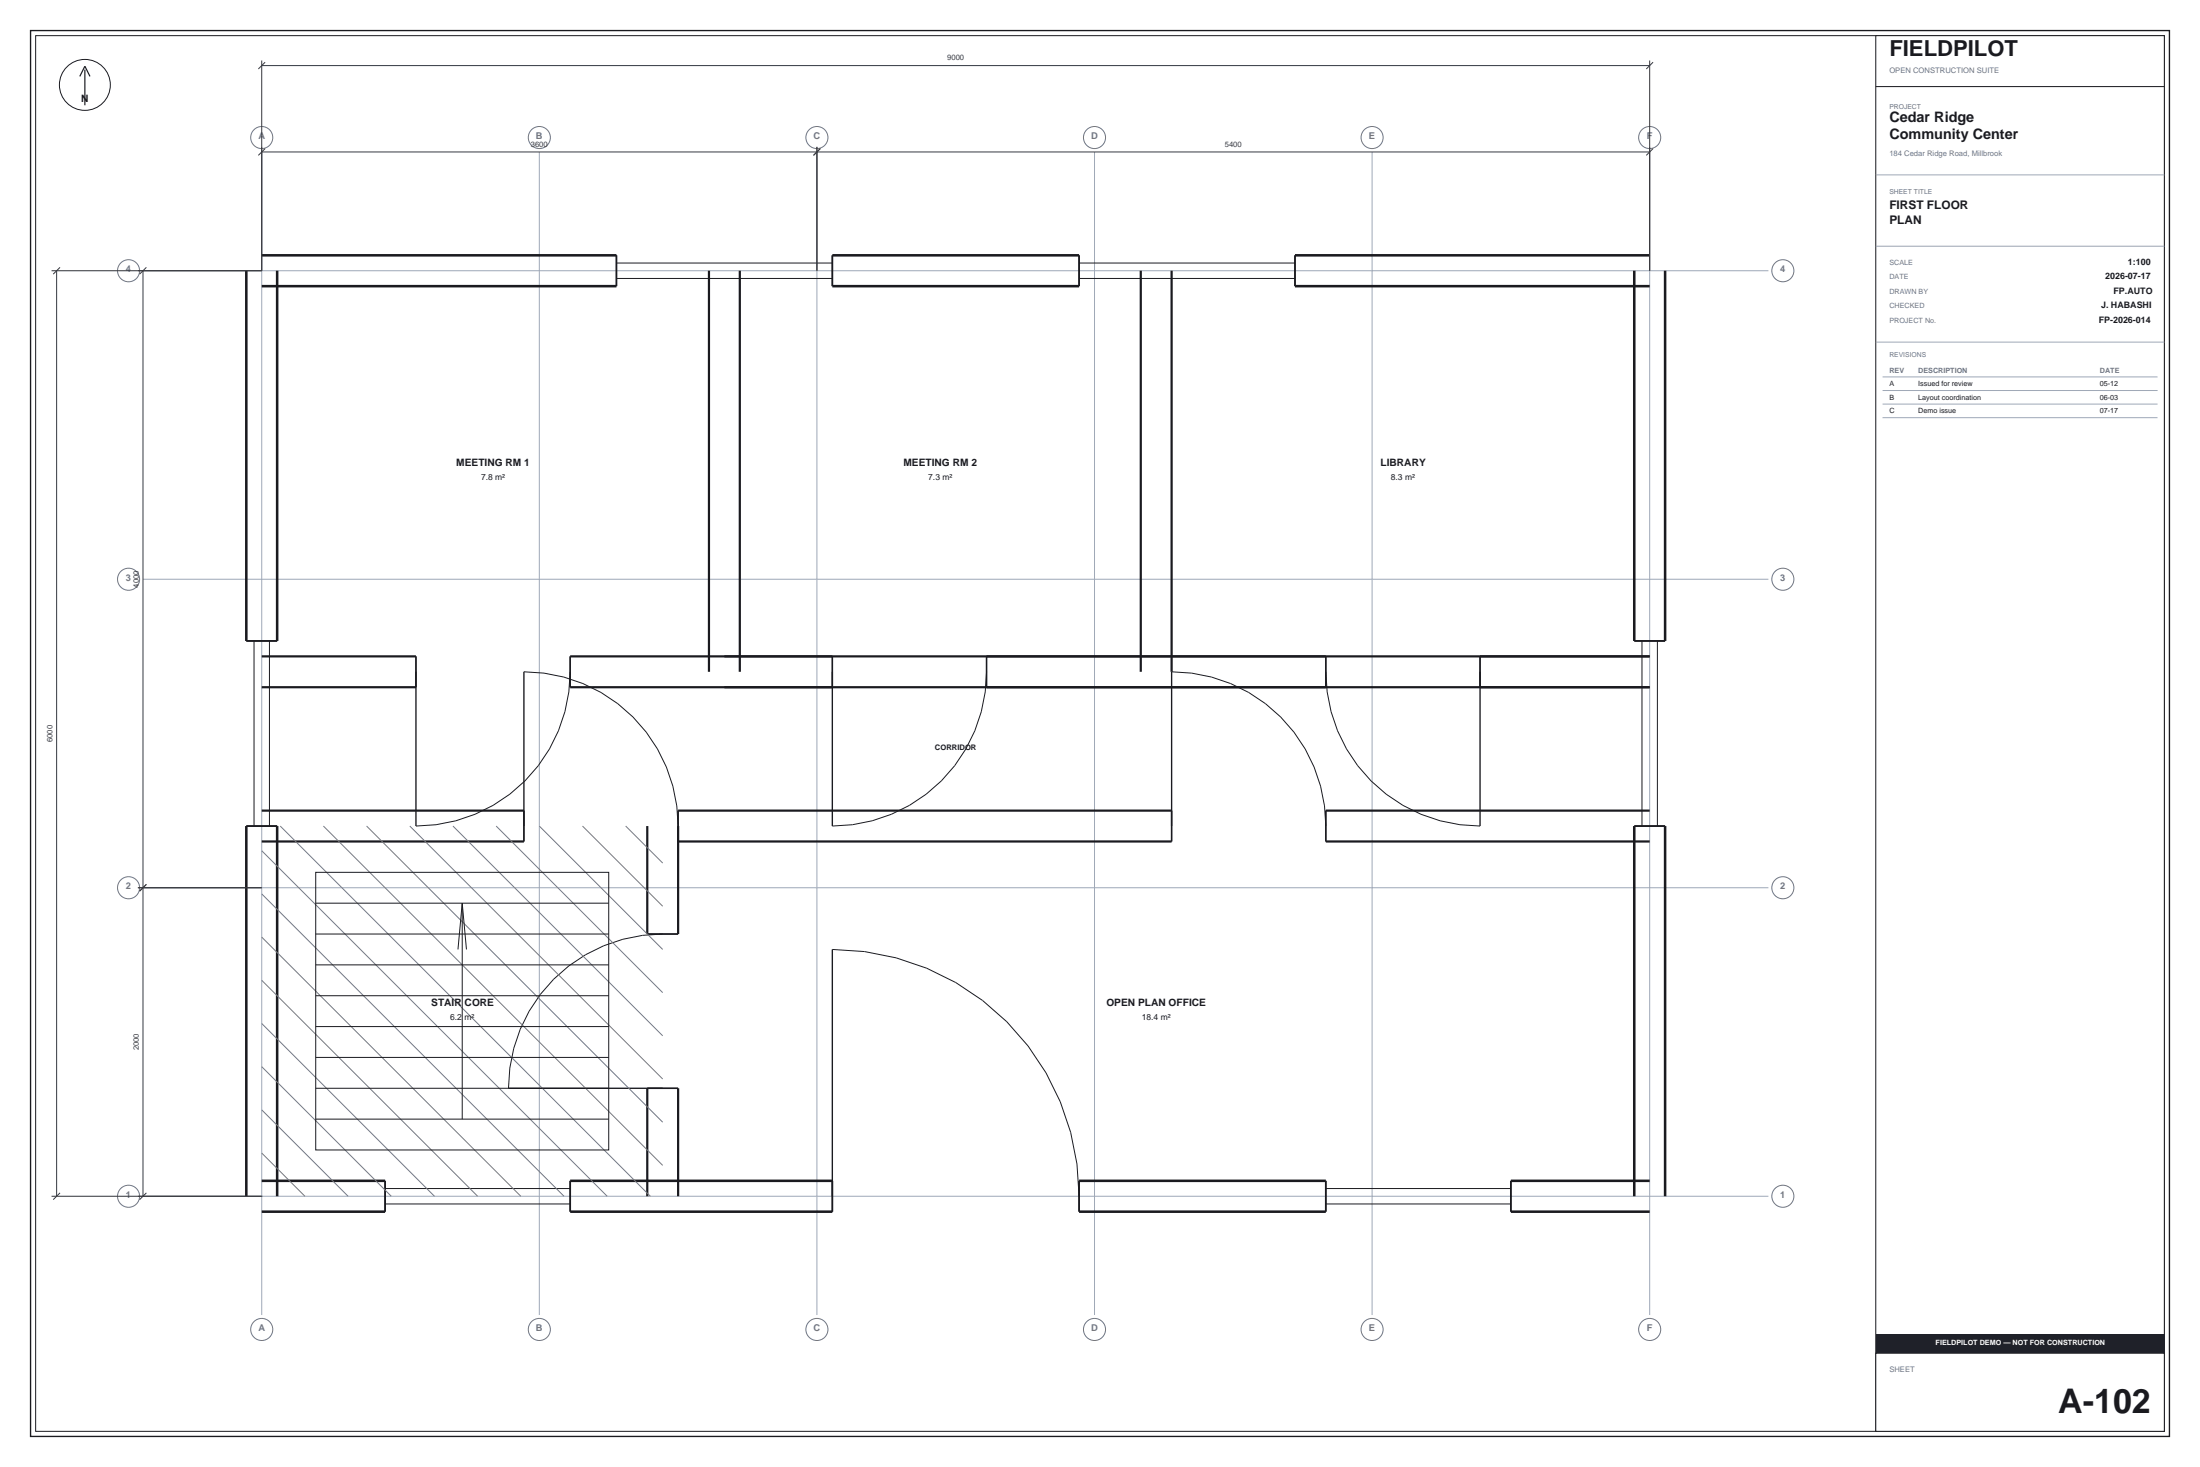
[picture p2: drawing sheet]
<svg xmlns="http://www.w3.org/2000/svg" width="914mm" height="610mm" viewBox="0 0 914 610" stroke-linecap="round" stroke-linejoin="round" font-family="sans-serif">
<path d="M12.7 12.7h889v584.2h-889z" fill="none" stroke="#1a1a1f" stroke-width=".56"/>
<path d="M14.8 14.8h884.8v580h-884.8z" fill="none" stroke="#1a1a1f" stroke-width=".42"/>
<path d="M779.6 14.8h120v580h-120z" fill="#fff" stroke="#1a1a1f" stroke-width=".42"/>
<path d="M779.6 36h120" fill="none" stroke="#1a1a1f" stroke-width=".42"/>
<path d="M779.6 72.7h120M779.6 102.3h120M779.6 142.2h120M782.5 156.6h114.3M782.5 162.3h114.3M782.5 167.9h114.3M782.5 173.6h114.3" fill="none" stroke="#9ea8b8" stroke-width=".42"/>
<path d="M779.6 562.3h120v32.5h-120z" fill="#fff" stroke="#1a1a1f" stroke-width=".42"/>
<path d="M779.6 554.6h120v7.7h-120z" fill="#1f2129"/>
<path d="M108.8 63.2v483.2" fill="none" stroke="#9ea8b8" stroke-width=".42"/>
<g fill="#fff" stroke="#6b7585" stroke-width=".42">
<circle cx="108.8" cy="57.2" r="4.6"/>
<circle cx="108.8" cy="552.4" r="4.6"/>
</g>
<path d="M224.2 63.2v483.2" fill="none" stroke="#9ea8b8" stroke-width=".42"/>
<g fill="#fff" stroke="#6b7585" stroke-width=".42">
<circle cx="224.2" cy="57.2" r="4.6"/>
<circle cx="224.2" cy="552.4" r="4.6"/>
</g>
<path d="M339.5 63.2v483.2" fill="none" stroke="#9ea8b8" stroke-width=".42"/>
<g fill="#fff" stroke="#6b7585" stroke-width=".42">
<circle cx="339.5" cy="57.2" r="4.6"/>
<circle cx="339.5" cy="552.4" r="4.6"/>
</g>
<path d="M454.9 63.2v483.2" fill="none" stroke="#9ea8b8" stroke-width=".42"/>
<g fill="#fff" stroke="#6b7585" stroke-width=".42">
<circle cx="454.9" cy="57.2" r="4.6"/>
<circle cx="454.9" cy="552.4" r="4.6"/>
</g>
<path d="M570.3 63.2v483.2" fill="none" stroke="#9ea8b8" stroke-width=".42"/>
<g fill="#fff" stroke="#6b7585" stroke-width=".42">
<circle cx="570.3" cy="57.2" r="4.6"/>
<circle cx="570.3" cy="552.4" r="4.6"/>
</g>
<path d="M685.7 63.2v483.2" fill="none" stroke="#9ea8b8" stroke-width=".42"/>
<g fill="#fff" stroke="#6b7585" stroke-width=".42">
<circle cx="685.7" cy="57.2" r="4.6"/>
<circle cx="685.7" cy="552.4" r="4.6"/>
</g>
<path d="M59.4 497.1h675.6" fill="none" stroke="#9ea8b8" stroke-width=".42"/>
<g fill="#fff" stroke="#6b7585" stroke-width=".42">
<circle cx="53.4" cy="497.1" r="4.6"/>
<circle cx="741" cy="497.1" r="4.6"/>
</g>
<path d="M59.4 368.9h675.6" fill="none" stroke="#9ea8b8" stroke-width=".42"/>
<g fill="#fff" stroke="#6b7585" stroke-width=".42">
<circle cx="53.4" cy="368.9" r="4.6"/>
<circle cx="741" cy="368.9" r="4.6"/>
</g>
<path d="M59.4 240.7h675.6" fill="none" stroke="#9ea8b8" stroke-width=".42"/>
<g fill="#fff" stroke="#6b7585" stroke-width=".42">
<circle cx="53.4" cy="240.7" r="4.6"/>
<circle cx="741" cy="240.7" r="4.6"/>
</g>
<path d="M59.4 112.5h675.6" fill="none" stroke="#9ea8b8" stroke-width=".42"/>
<g fill="#fff" stroke="#6b7585" stroke-width=".42">
<circle cx="53.4" cy="112.5" r="4.6"/>
<circle cx="741" cy="112.5" r="4.6"/>
</g>
<g fill="none" stroke="#1a1a1f" stroke-width=".42">
<path d="M256.2 115.7h89.7M256.2 109.3h89.7M256.2 106.1v12.8M345.9 106.1v12.8M448.5 106.1v12.8M448.5 115.7h89.7M448.5 109.3h89.7M538.2 106.1v12.8M102.4 266.3h12.8M105.6 266.3v77M112 266.3v77M172.9 272.8v12.8"/>
<path d="M217.8 279.2a64.1 64.1 0 0 1 64.1 64.1M237 272.8v12.8M237 279.2a64.1 64.1 0 0 1-64.1 64.1M345.9 272.8v12.8M410 279.2a64.1 64.1 0 0 1-64.1 64.1M410 272.8v12.8M487 279.2a64.1 64.1 0 0 1 64.1 64.1M551.1 272.8v12.8M551.1 279.2a64.1 64.1 0 0 0 64.1 64.1M615.2 272.8v12.8M679.3 266.3h12.8M682.5 266.3v77"/>
<path d="M688.9 266.3v77M217.8 336.8v12.9M281.9 336.8v12.9M487 336.8v12.9M551.1 336.8v12.9M102.4 343.3h12.8M679.3 343.3h12.8M131.2 362.5h121.8v115.4h-121.8zM131.2 375.3h121.8M192.1 375.3v89.7M192.1 375.3l-1.7 19.2M192.1 375.3l1.8 19.2"/>
<path d="M131.2 388.1h121.8M269 388.1h12.9M275.4 388.1a64.1 64.1 0 0 0-64.1 64.1M345.9 394.5a102.6 102.6 0 0 1 102.6 102.6M131.2 413.8h121.8M131.2 400.9h121.8M131.2 439.4h121.8M131.2 426.6h121.8M131.2 452.2h121.8M269 452.2h12.9M131.2 465h121.8M160.1 493.9h76.9"/>
<path d="M160.1 490.7v12.8M237 490.7v12.8M345.9 490.7v12.8M448.5 490.7v12.8M551.1 493.9h76.9M551.1 490.7v12.8M628 490.7v12.8M160.1 500.3h76.9M551.1 500.3h76.9"/>
<circle cx="35.3" cy="35.3" r="10.6"/>
</g>
<path d="M33.2 31.8l2.1-4.3 2.1 4.3M35.3 28.9v14.8" fill="none" stroke="#1a1a1f" stroke-width=".49"/>
<g fill="none" stroke="#1a1a1f" stroke-width="1.1" stroke-linecap="butt">
<path d="M102.4 112.5v153.8M108.8 118.9h147.4M108.8 106.1h147.4M115.2 112.5v153.8M345.9 118.9h102.6M345.9 106.1h102.6M538.2 118.9h147.5M538.2 106.1h147.5M679.3 112.5v153.8M692.1 112.5v153.8M102.4 343.3v153.8M115.2 343.3v153.8"/>
<path d="M679.3 343.3v153.8M692.1 343.3v153.8M108.8 490.7h51.3M237 490.7h108.9M448.5 490.7h102.6M628 490.7h57.7M108.8 503.5h51.3M237 503.5h108.9M448.5 503.5h102.6M628 503.5h57.7"/>
</g>
<g fill="none" stroke="#1a1a1f" stroke-width=".74" stroke-linecap="butt">
<path d="M256.2 106.1v12.8M345.9 106.1v12.8M448.5 106.1v12.8M538.2 106.1v12.8M102.4 266.3h12.8M679.3 266.3h12.8M102.4 343.3h12.8M679.3 343.3h12.8M160.1 490.7v12.8M237 490.7v12.8M345.9 490.7v12.8M448.5 490.7v12.8"/>
<path d="M551.1 490.7v12.8M628 490.7v12.8"/>
</g>
<path d="M172.9 279.2v64.1M217.8 279.2v64.1M345.9 279.2v64.1M487 279.2v64.1M615.2 279.2v64.1M345.9 394.5v102.6M211.3 452.2h64.1" fill="none" stroke="#1a1a1f" stroke-width=".56"/>
<g fill="none" stroke="#1a1a1f" stroke-width=".92" stroke-linecap="butt">
<path d="M294.7 112.5v166.7M307.5 112.5v166.7M474.1 112.5v166.7M487 112.5v166.7M108.8 272.8h64.1M237 272.8h448.7M108.8 285.6h64.1M237 285.6h448.7M108.8 336.8h109M281.9 336.8h205.1M551.1 336.8h134.6M108.8 349.7h109"/>
<path d="M269 343.3v44.8M281.9 349.7h205.1M281.9 343.3v44.8M551.1 349.7h134.6M269 452.2v44.9M281.9 452.2v44.9"/>
</g>
<path d="M172.9 272.8v12.8M237 272.8v12.8M345.9 272.8v12.8M410 272.8v12.8M551.1 272.8v12.8M615.2 272.8v12.8M217.8 336.8v12.9M281.9 336.8v12.9M487 336.8v12.9M551.1 336.8v12.9M269 388.1h12.9M269 452.2h12.9" fill="none" stroke="#1a1a1f" stroke-width=".64" stroke-linecap="butt"/>
<g fill="none" stroke="#737885" stroke-width=".42">
<path d="M108.8 353.5l143.6 143.6M116.5 343.3l153.8 153.8M134.4 343.3l141 141M152.4 343.3l123 123M170.3 343.3l105.1 105.1M188.3 343.3l87.1 87.1M206.2 343.3l69.2 69.2M224.2 343.3l51.2 51.2M242.1 343.3l33.3 33.3M260.1 343.3l15.3 15.3M108.8 371.5l125.6 125.6M108.8 389.4l107.7 107.7"/>
<path d="M108.8 407.4l89.7 89.7M108.8 425.3l71.8 71.8M108.8 443.3l53.8 53.8M108.8 479.1l17.9 18M108.8 461.2l35.9 35.9M108.8 497.1h.1"/>
</g>
<g fill="none" stroke="#333842" stroke-width=".42">
<path d="M108.8 25.1v87.4h-87.4M108.8 27.3h576.9M110.2 25.8l-2.8 2.9M685.7 25.1v87.4M687.1 25.8l-2.8 2.9M108.8 63.2h576.9M110.2 61.7l-2.8 2.9M339.5 61v51.5M341 61.7l-2.9 2.9M687.1 61.7l-2.8 2.9M23.5 112.5v384.6M24.9 111.1l-2.8 2.8"/>
<path d="M59.4 112.5v384.6M60.8 111.1l-2.8 2.8M57.3 368.9h51.5M60.8 367.5l-2.8 2.8M21.4 497.1h87.4M24.9 495.7l-2.8 2.8M60.8 495.7l-2.8 2.8"/>
</g>
<text font-size="14.1" fill="#1a1a1f" x="855.5" y="587">A-102</text>
<text font-size="9.2" fill="#1a1a1f" x="785.3" y="23.3">FIELDPILOT</text>
<g font-size="6" fill="#1a1a1f">
<text x="785.3" y="50.8">Cedar Ridge</text>
<text x="785.3" y="57.9">Community Center</text>
</g>
<g font-size="4.9" fill="#1a1a1f">
<text x="785.3" y="86.8">FIRST FLOOR</text>
<text x="785.3" y="93.1">PLAN</text>
</g>
<g font-size="4.2" fill="#1a1a1f">
<text x="33.7" y="42.4">N</text>
<text x="189.6" y="193.8">MEETING RM 1</text>
<text x="375.5" y="193.8">MEETING RM 2</text>
<text x="573.8" y="193.8">LIBRARY</text>
<text x="179.3" y="418.1">STAIR CORE</text>
<text x="459.9" y="418.1">OPEN PLAN OFFICE</text>
</g>
<g font-size="3.9" fill="#6b7585">
<text x="107.4" y="57.9">A</text>
<text x="222.8" y="57.9">B</text>
<text x="338.1" y="57.9">C</text>
<text x="453.5" y="57.9">D</text>
<text x="569" y="57.9">E</text>
<text x="684.5" y="57.9">F</text>
<text x="52.4" y="113.2">4</text>
<text x="739.9" y="113.2">4</text>
<text x="52.4" y="241.4">3</text>
<text x="739.9" y="241.4">3</text>
<text x="52.4" y="369.6">2</text>
<text x="739.9" y="369.6">2</text>
<text x="52.4" y="497.8">1</text>
<text x="739.9" y="497.8">1</text>
<text x="107.4" y="553.1">A</text>
<text x="222.8" y="553.1">B</text>
<text x="338.1" y="553.1">C</text>
<text x="453.5" y="553.1">D</text>
<text x="569" y="553.1">E</text>
<text x="684.5" y="553.1">F</text>
</g>
<g font-size="3.7" fill="#1a1a1f">
<text x="884.5" y="110.1">1:100</text>
<text x="875" y="116.1">2026-07-17</text>
<text x="878.5" y="122.1">FP.AUTO</text>
<text x="873.3" y="128.1">J. HABASHI</text>
<text x="872.3" y="134.1">FP-2026-014</text>
</g>
<g font-size="3.5" fill="#1a1a1f">
<text x="199.9" y="199.6">7.8 m²</text>
<text x="385.8" y="199.6">7.3 m²</text>
<text x="578.1" y="199.6">8.3 m²</text>
<text x="187.1" y="424">6.2 m²</text>
<text x="474.6" y="424">18.4 m²</text>
</g>
<g font-size="3.2" fill="#333842">
<text x="393.7" y="25">9000</text>
<text x="220.6" y="60.9">3600</text>
<text x="509.1" y="60.9">5400</text>
<text x="57.7" y="244.2" transform="rotate(-90 57.7 244.2)">4000</text>
<text x="21.8" y="308.3" transform="rotate(-90 21.8 308.3)">6000</text>
<text x="57.7" y="436.5" transform="rotate(-90 57.7 436.5)">2000</text>
</g>
<g font-size="3.2" fill="#6b7585">
<text x="785.3" y="30.3">OPEN CONSTRUCTION SUITE</text>
<text x="785.3" y="64.9">184 Cedar Ridge Road, Millbrook</text>
<text x="785.3" y="570.1">SHEET</text>
</g>
<text font-size="3.2" fill="#1a1a1f" x="388.6" y="311.8">CORRIDOR</text>
<g font-size="3" fill="#6b7585">
<text x="785.3" y="110.1">SCALE</text>
<text x="785.3" y="116.1">DATE</text>
<text x="785.3" y="122.1">DRAWN BY</text>
<text x="785.3" y="128.1">CHECKED</text>
<text x="785.3" y="134.1">PROJECT No.</text>
<text x="785.3" y="154.9">REV</text>
<text x="797.3" y="154.9">DESCRIPTION</text>
<text x="872.8" y="154.9">DATE</text>
</g>
<g font-size="3" fill="#1a1a1f">
<text x="785.3" y="160.5">A</text>
<text x="797.3" y="160.5">Issued for review</text>
<text x="872.8" y="160.5">05-12</text>
<text x="785.3" y="166.2">B</text>
<text x="797.3" y="166.2">Layout coordination</text>
<text x="872.8" y="166.2">06-03</text>
<text x="785.3" y="171.8">C</text>
<text x="797.3" y="171.8">Demo issue</text>
<text x="872.8" y="171.8">07-17</text>
</g>
<text font-size="3" fill="#fff" x="804.5" y="559">FIELDPILOT DEMO — NOT FOR CONSTRUCTION</text>
<g font-size="2.8" fill="#6b7585">
<text x="785.3" y="45.2">PROJECT</text>
<text x="785.3" y="80.4">SHEET TITLE</text>
<text x="785.3" y="148.5">REVISIONS</text>
</g>
</svg>
